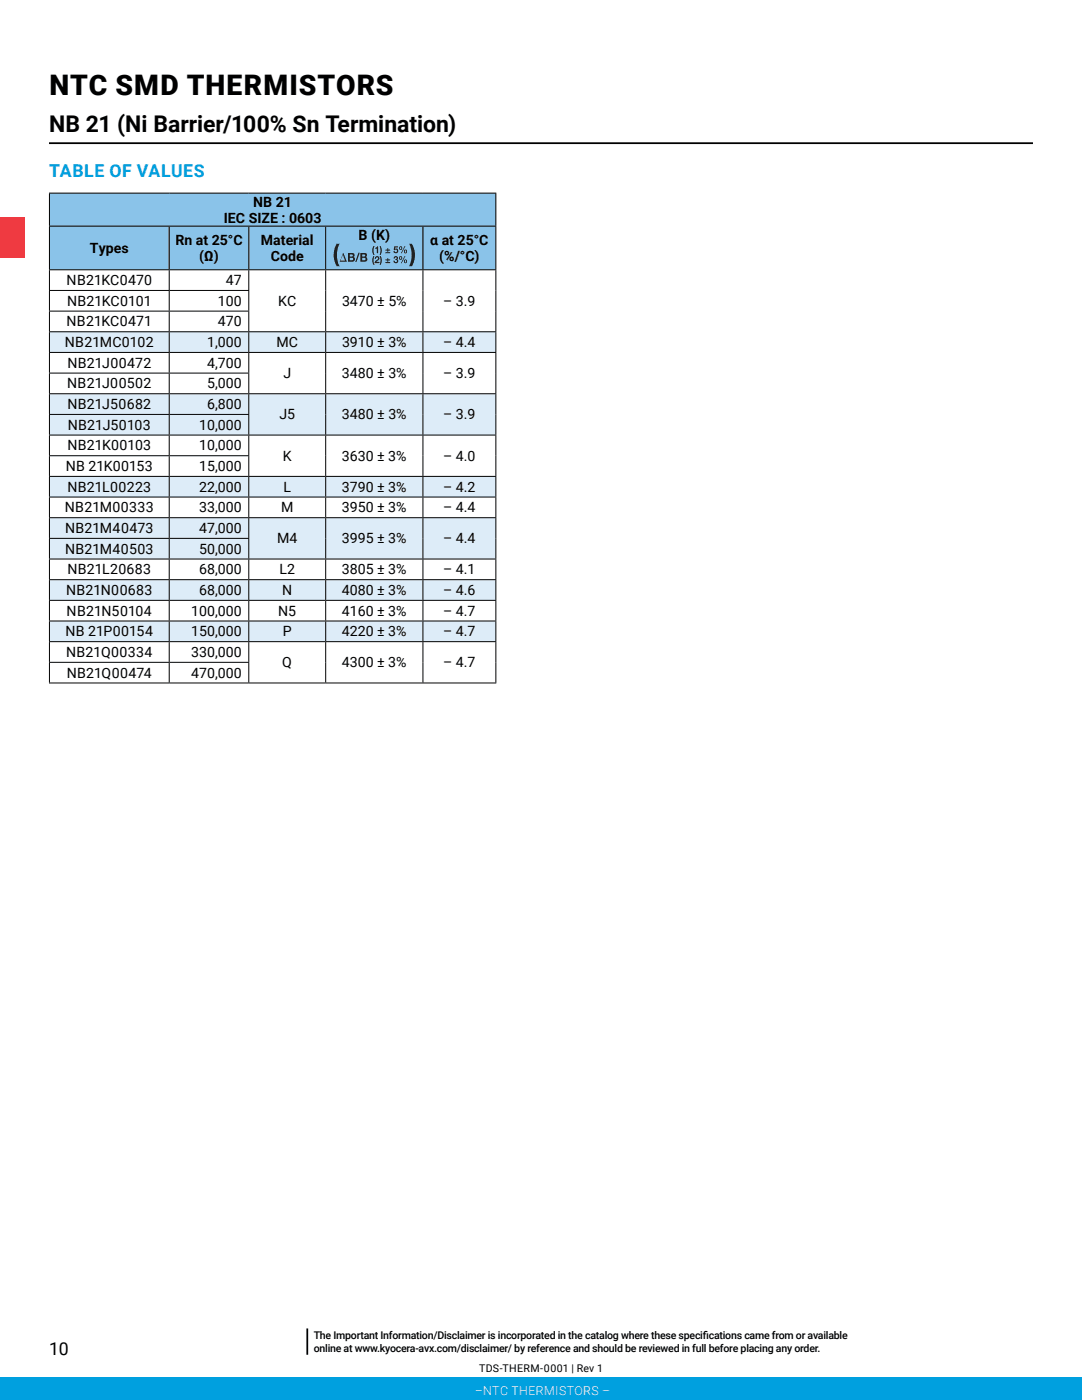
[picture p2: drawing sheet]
<svg xmlns="http://www.w3.org/2000/svg" width="216mm" height="279mm" viewBox="0 0 216 279" stroke-linecap="round" stroke-linejoin="round" font-family="sans-serif">
<path d="M9.8 28.6h196.3" fill="none" stroke="#000" stroke-width=".35"/>
<path d="M0 274.9h215.9v4.5h-215.9z" fill="#00a0df"/>
<path d="M61.3 265.1v5.3" fill="none" stroke="#000" stroke-width=".35"/>
<path d="M-.1 43.3h5v8.1h-5z" fill="#ef3a41"/>
<g fill="#8ac3e9">
<path d="M9.9 38.5h89v6.6h-89z"/>
<path d="M9.9 45.1h23.9v8.7h-23.9zM33.8 45.1h15.8v8.7h-15.8zM49.6 45.1h15.4v8.7h-15.4zM65 45.1h19.4v8.7h-19.4zM84.4 45.1h14.5v8.7h-14.5z"/>
</g>
<g fill="#ddecf8">
<path d="M9.9 66.2h23.9v4.1h-23.9zM33.8 66.2h15.8v4.1h-15.8zM49.6 66.2h15.4v4.1h-15.4zM65 66.2h19.4v4.1h-19.4zM84.4 66.2h14.5v4.1h-14.5zM9.9 78.6h23.9v4.1h-23.9zM33.8 78.6h15.8v4.1h-15.8zM49.6 78.6h15.4v8.2h-15.4zM65 78.6h19.4v8.2h-19.4zM84.4 78.6h14.5v8.2h-14.5zM9.9 82.7h23.9v4.1h-23.9zM33.8 82.7h15.8v4.1h-15.8zM9.9 95.1h23.9v4.1h-23.9zM33.8 95.1h15.8v4.1h-15.8zM49.6 95.1h15.4v4.1h-15.4zM65 95.1h19.4v4.1h-19.4zM84.4 95.1h14.5v4.1h-14.5zM9.9 115.7h23.9v4.1h-23.9zM33.8 115.7h15.8v4.1h-15.8zM49.6 115.7h15.4v4.1h-15.4zM65 115.7h19.4v4.1h-19.4zM84.4 115.7h14.5v4.1h-14.5zM9.9 123.9h23.9v4.2h-23.9zM33.8 123.9h15.8v4.2h-15.8zM49.6 123.9h15.4v4.2h-15.4zM65 123.9h19.4v4.2h-19.4zM84.4 123.9h14.5v4.2h-14.5z"/>
<path d="M9.9 103.3h23.9v4.1h-23.9zM33.8 103.3h15.8v4.1h-15.8zM49.6 103.3h15.4v8.3h-15.4zM65 103.3h19.4v8.3h-19.4zM84.4 103.3h14.5v8.3h-14.5z"/>
<path d="M9.9 107.4h23.9v4.2h-23.9zM33.8 107.4h15.8v4.2h-15.8z"/>
</g>
<g fill="none" stroke="#000" stroke-width=".2">
<path d="M9.8 38.5h89.2M9.9 38.6v6.4M98.9 38.6v6.4M9.8 45.1h89.2M9.8 53.8h89.2M9.8 58h39.9M9.9 45.2v8.6M9.9 53.9v4M9.9 58.1v3.9M33.8 45.2v8.6M33.8 53.9v4M33.8 58.1v3.9"/>
<path d="M49.6 45.2v8.6M49.6 53.9v4M49.6 58.1v3.9M65 45.2v8.6M65 53.9v12.2M84.4 45.2v8.6M84.4 53.9v12.2M98.9 45.2v8.6M98.9 53.9v12.2M9.8 66.2h89.2M9.8 70.3h89.2M9.8 78.6h89.2"/>
<path d="M9.8 62.1h39.9M9.8 74.5h39.9M9.9 62.2v3.9M9.9 66.3v3.9M9.9 70.4v4M9.9 74.5v4M9.9 78.7v3.9M33.8 62.2v3.9M33.8 66.3v3.9M33.8 70.4v4M33.8 74.5v4M33.8 78.7v3.9"/>
<path d="M49.6 62.2v3.9M49.6 66.3v3.9M49.6 70.4v4M49.6 74.5v4M49.6 78.7v3.9M65 66.3v3.9M65 70.4v8.1M65 78.7v8M84.4 66.3v3.9M84.4 70.4v8.1M84.4 78.7v8M98.9 66.3v3.9"/>
<path d="M98.9 70.4v8.1M98.9 78.7v8M9.8 86.8h89.2M9.8 95.1h89.2M9.8 99.2h89.2M9.8 82.7h39.9M9.8 91h39.9M9.9 82.8v3.9M9.9 86.9v4M9.9 91v4M9.9 95.2v3.9M9.9 99.3v3.9"/>
<path d="M33.8 82.8v3.9M33.8 86.9v4M33.8 91v4M33.8 95.2v3.9M33.8 99.3v3.9M49.6 82.8v3.9M49.6 86.9v4M49.6 91v4M49.6 95.2v3.9M49.6 99.3v3.9M65 86.9v8.1M65 95.2v3.9"/>
<path d="M65 99.3v3.9M84.4 86.9v8.1M84.4 95.2v3.9M84.4 99.3v3.9M98.9 86.9v8.1M98.9 95.2v3.9M98.9 99.3v3.9M9.8 103.3h89.2M9.8 111.6h89.2M9.8 115.7h89.2M9.8 119.8h89.2M9.8 107.4h39.9"/>
<path d="M9.9 103.4v4M9.9 107.5v4M9.9 111.7v3.9M9.9 115.8v3.9M9.9 119.9v3.9M33.8 103.4v4M33.8 107.5v4M33.8 111.7v3.9M33.8 115.8v3.9M33.8 119.9v3.9M49.6 103.4v4M49.6 107.5v4"/>
<path d="M49.6 111.7v3.9M49.6 115.8v3.9M49.6 119.9v3.9M65 103.4v8.1M65 111.7v3.9M65 115.8v3.9M65 119.9v3.9M84.4 103.4v8.1M84.4 111.7v3.9M84.4 115.8v3.9M84.4 119.9v3.9M98.9 103.4v8.1"/>
<path d="M98.9 111.7v3.9M98.9 115.8v3.9M98.9 119.9v3.9M9.8 123.9h89.2M9.8 128.1h89.2M9.8 136.3h89.2M9.8 132.2h39.9M9.9 124v4M9.9 128.1v4M9.9 132.3v3.9M33.8 124v4M33.8 128.1v4"/>
<path d="M33.8 132.3v3.9M49.6 124v4M49.6 128.1v4M49.6 132.3v3.9M65 124v4M65 128.1v8.1M84.4 124v4M84.4 128.1v8.1M98.9 124v4M98.9 128.1v8.1"/>
</g>
<g fill="#202323">
<path d="M67.2 48.6h.6a5.2 5.2 0 0 0-.1 4.5h-.5a4.4 4.4 0 0 1 0-4.5z"/>
<path d="M71.5 50.4h.3l-.7 1.9h-.2z"/>
<path d="M81.6 48.6h.6a4.4 4.4 0 0 1 0 4.5h-.6a5.3 5.3 0 0 0 0-4.5z"/>
<path d="M74.5 49.1h.2l-.2 .9 .2 .9h-.2l-.2-.7z"/>
<path d="M74.8 49.4l.6-.2v1.3h-.2v-.9h-.4z"/>
<path d="M75.7 49.1h.2l.3 .7-.3 1.1h-.2l.2-.9z"/>
<path d="M78.7 49.2h.7v.2h-.5l-.1 .3a.48 .48 0 0 1 .7 .3 .48 .48 0 0 1-.5 .6 .48 .48 0 0 1-.5-.5h.3a.23 .23 0 0 0 .3 .1 .23 .23 0 0 0 0-.3 .23 .23 0 0 0-.3 0h-.3z"/>
<path d="M74.5 51.1h.2l-.2 .9 .2 .9h-.2l-.2-.8z"/>
<path d="M74.9 51.3a.49 .49 0 0 1 .8 .1 .49 .49 0 0 1-.4 .7l-.2 .2h.6v.2h-.9v-.3l.4-.3a.24 .24 0 0 0 .3-.3 .24 .24 0 0 0-.4-.1l-.1 .2h-.2z"/>
<path d="M75.7 51.1h.2l.3 .7-.3 1.1h-.2l.2-.9z"/>
<path d="M78.7 51.2a.4 .4 0 0 1 .6 0 .4 .4 0 0 1-.1 .6 .45 .45 0 0 1-.1 .7 .45 .45 0 0 1-.6-.5h.3a.23 .23 0 0 0 .2 .3 .23 .23 0 0 0 .2-.2 .23 .23 0 0 0-.3-.2v-.2a.2 .2 0 0 0 .3-.2 .2 .2 0 0 0-.3-.2 .2 .2 0 0 0-.1 .3h-.3z"/>
<path d="M68.5 50.5l.7 1.7h-1.4zM68.4 50.8l-.4 1.2h.9z"/>
<path d="M69.4 50.5h.8a.43 .43 0 0 1 .5 .2 .43 .43 0 0 1-.2 .6 .5 .5 0 0 1 .3 .6 .5 .5 0 0 1-.6 .3h-.8zM69.8 50.8v.4l.6-.1-.1-.3zM69.8 51.5v.4h.6a.25 .25 0 0 0 0-.3 .25 .25 0 0 0-.2-.1z"/>
<path d="M71.9 50.5h.8a.43 .43 0 0 1 .5 .2 .43 .43 0 0 1-.2 .6 .5 .5 0 0 1 .3 .6 .5 .5 0 0 1-.6 .3h-.8zM72.3 50.8v.4l.6-.1-.1-.3zM72.3 51.5v.4h.6a.25 .25 0 0 0 0-.3 .25 .25 0 0 0-.2-.1z"/>
<path d="M76.9 49.8h.4v-.3h.2v.3h.4v.2h-.4v.3h-.2v-.3h-.4zM76.9 50.3h1v.2h-1z"/>
<path d="M79.6 49.5a.36 .36 0 0 1 .7 0 .36 .36 0 0 1-.7 0zM79.9 49.3a.18 .18 0 0 0-.1 .3 .18 .18 0 0 0 .3 0l-.1-.3zM80.7 49.1h.2l-.8 1.5h-.1zM80.6 50.2a.36 .36 0 0 1 .7 0 .36 .36 0 0 1-.7 0zM80.8 50a.18 .18 0 0 0-.1 .3 .18 .18 0 0 0 .3 0v-.3z"/>
<path d="M76.9 51.8h.4v-.3h.2v.3h.4v.2h-.4v.2h-.2v-.2h-.4zM76.9 52.3h1v.2h-1z"/>
<path d="M79.6 51.5a.36 .36 0 0 1 .7 0 .36 .36 0 0 1-.7 0zM79.9 51.3a.18 .18 0 0 0-.1 .3 .18 .18 0 0 0 .3 0l-.1-.3zM80.7 51.1h.2l-.8 1.4h-.1zM80.6 52.2a.36 .36 0 0 1 .7 0 .36 .36 0 0 1-.7 0zM80.8 51.9v.1a.18 .18 0 0 0-.1 .2 .18 .18 0 0 0 .3 0v-.2z"/>
</g>
<text font-size="5.6" x="9.9" y="19">NTC SMD THERMISTORS</text>
<text font-size="4.6" x="9.8" y="26.4">NB 21 (Ni Barrier/100% Sn Termination)</text>
<text font-size="3.5" fill="#00a0df" x="9.8" y="35.3">TABLE OF VALUES</text>
<text font-size="3.5" x="9.8" y="270.4">10</text>
<g font-size="2.8">
<text x="50.5" y="41.3">NB 21</text>
<text x="44.7" y="44.4">IEC SIZE : 0603</text>
<text x="71.5" y="47.8">B (K)</text>
<text x="18" y="50.5">Types</text>
<text x="35" y="48.9">Rn at 25°C</text>
<text x="39.8" y="52.1">(Ω)</text>
<text x="52.1" y="48.9">Material</text>
<text x="54" y="52.1">Code</text>
<text x="85.8" y="48.9">α at 25°C</text>
<text x="87.7" y="52.1">(%/°C)</text>
<text x="13.3" y="56.9">NB21KC0470</text>
<text x="45.1" y="56.9">47</text>
<text x="13.3" y="65.2">NB21KC0471</text>
<text x="13.4" y="61">NB21KC0101</text>
<text x="43.5" y="61">100</text>
<text x="43.5" y="65.2">470</text>
<text x="55.5" y="61">KC</text>
<text x="68.2" y="61">3470 ± 5%</text>
<text x="88.4" y="61">– 3.9</text>
<text x="13" y="69.3">NB21MC0102</text>
<text x="41.3" y="69.3">1,000</text>
<text x="55.2" y="69.3">MC</text>
<text x="68.2" y="69.3">3910 ± 3%</text>
<text x="88.4" y="69.3">– 4.4</text>
<text x="13.4" y="77.5">NB21J00502</text>
<text x="13.4" y="73.4">NB21J00472</text>
<text x="41.3" y="77.5">5,000</text>
<text x="41.3" y="73.4">4,700</text>
<text x="56.5" y="75.5">J</text>
<text x="68.2" y="75.5">3480 ± 3%</text>
<text x="88.4" y="75.5">– 3.9</text>
<text x="13.5" y="81.6">NB21J50682</text>
<text x="41.3" y="81.6">6,800</text>
<text x="55.7" y="83.7">J5</text>
<text x="68.2" y="83.7">3480 ± 3%</text>
<text x="88.4" y="83.7">– 3.9</text>
<text x="13.4" y="89.9">NB21K00103</text>
<text x="13.5" y="85.8">NB21J50103</text>
<text x="39.7" y="85.8">10,000</text>
<text x="39.7" y="89.9">10,000</text>
<text x="13.1" y="94">NB 21K00153</text>
<text x="39.7" y="94">15,000</text>
<text x="56.4" y="91.9">K</text>
<text x="68.2" y="91.9">3630 ± 3%</text>
<text x="88.4" y="91.9">– 4.0</text>
<text x="13.4" y="98.1">NB21L00223</text>
<text x="39.7" y="98.1">22,000</text>
<text x="56.5" y="98.1">L</text>
<text x="68.2" y="98.1">3790 ± 3%</text>
<text x="88.4" y="98.1">– 4.2</text>
<text x="13" y="102.3">NB21M00333</text>
<text x="13" y="106.4">NB21M40473</text>
<text x="39.7" y="106.4">47,000</text>
<text x="39.7" y="102.3">33,000</text>
<text x="56.1" y="102.3">M</text>
<text x="68.2" y="102.3">3950 ± 3%</text>
<text x="88.4" y="102.3">– 4.4</text>
<text x="13" y="110.5">NB21M40503</text>
<text x="39.7" y="110.5">50,000</text>
<text x="55.3" y="108.4">M4</text>
<text x="68.2" y="108.4">3995 ± 3%</text>
<text x="88.4" y="108.4">– 4.4</text>
<text x="13.2" y="118.7">NB21N00683</text>
<text x="13.4" y="114.6">NB21L20683</text>
<text x="39.7" y="118.7">68,000</text>
<text x="39.7" y="114.6">68,000</text>
<text x="55.8" y="114.6">L2</text>
<text x="56.3" y="118.7">N</text>
<text x="68.2" y="118.7">4080 ± 3%</text>
<text x="68.2" y="114.6">3805 ± 3%</text>
<text x="88.4" y="118.7">– 4.6</text>
<text x="88.4" y="114.6">– 4.1</text>
<text x="13.3" y="122.9">NB21N50104</text>
<text x="38.2" y="122.9">100,000</text>
<text x="55.5" y="122.9">N5</text>
<text x="68.2" y="122.9">4160 ± 3%</text>
<text x="88.4" y="122.9">– 4.7</text>
<text x="13.1" y="127">NB 21P00154</text>
<text x="13.2" y="131.1">NB21Q00334</text>
<text x="38.2" y="131.1">330,000</text>
<text x="38.2" y="127">150,000</text>
<text x="56.4" y="127">P</text>
<text x="68.2" y="127">4220 ± 3%</text>
<text x="88.4" y="127">– 4.7</text>
<text x="13.3" y="135.2">NB21Q00474</text>
<text x="38.2" y="135.2">470,000</text>
<text x="56.3" y="133.2">Q</text>
<text x="68.2" y="133.2">4300 ± 3%</text>
<text x="88.4" y="133.2">– 4.7</text>
</g>
<text font-size="2.5" fill="#fff" x="94.7" y="278.4">–NTC THERMISTORS –</text>
<g font-size="2.1">
<text x="62.6" y="267.2">The Important Information/Disclaimer is incorporated in the catalog where these specif</text>
<text x="62.6" y="269.8">online at www.kyocera-avx.com/disclaimer/ by reference and should be reviewed in full before placing any order.</text>
<text x="140.2" y="267.2">ications came from or available</text>
<text x="95.6" y="273.8">TDS-THERM-0001 | Rev 1</text>
</g>
</svg>
